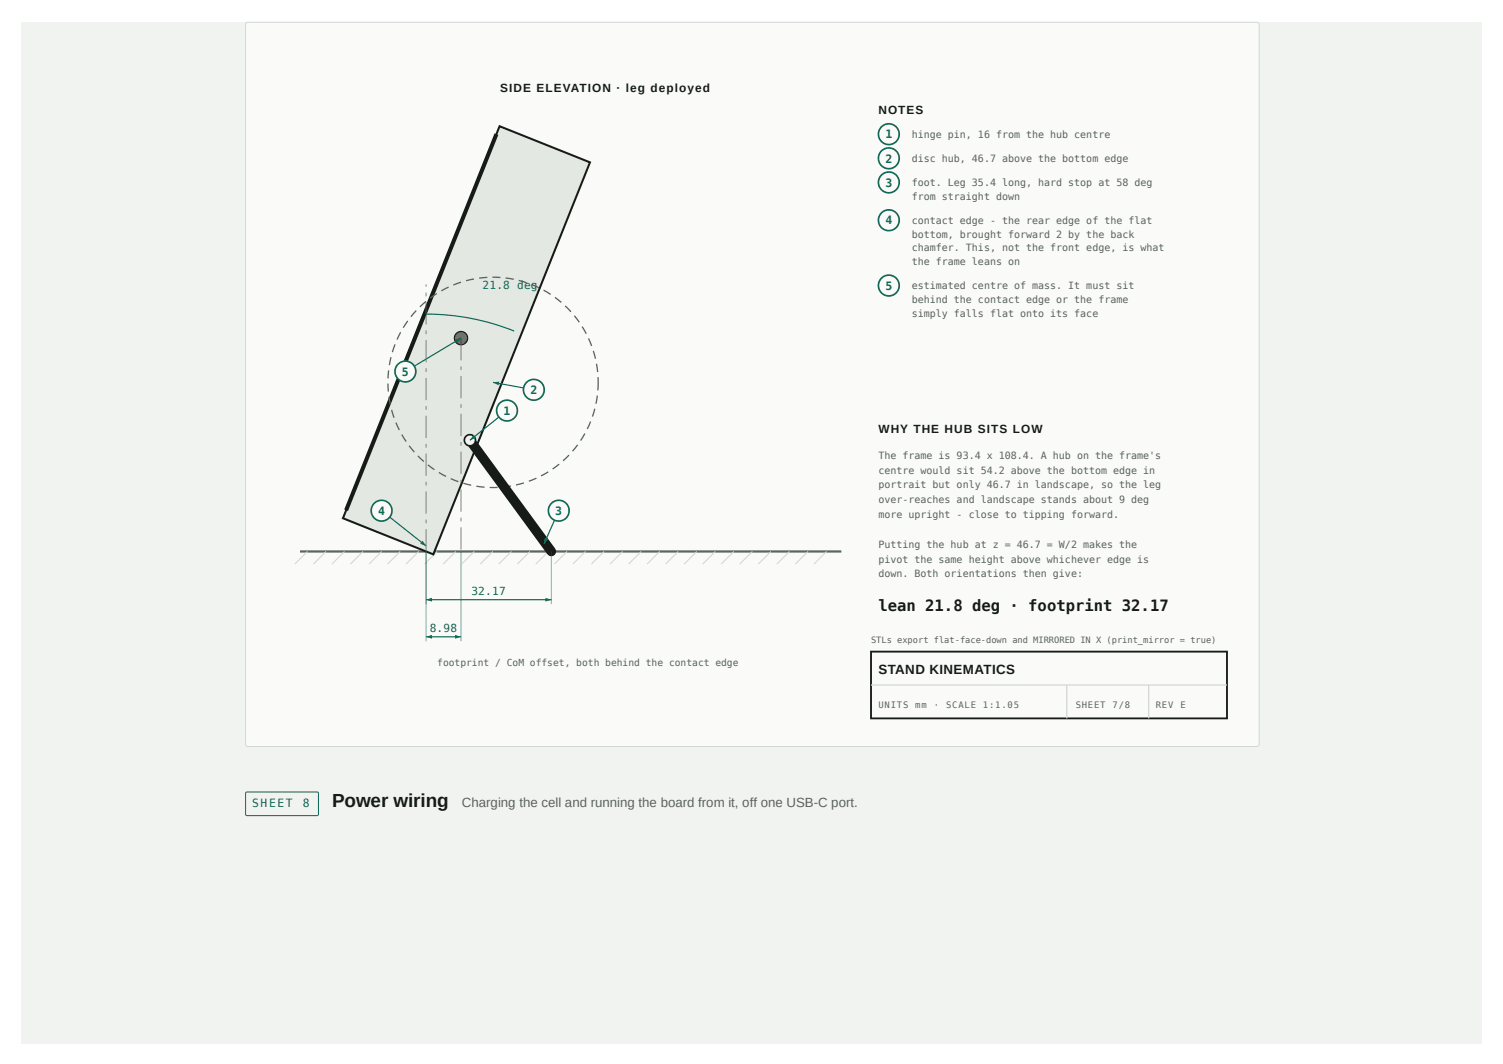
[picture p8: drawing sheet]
<svg xmlns="http://www.w3.org/2000/svg" width="420mm" height="297mm" viewBox="0 0 420 297" stroke-linecap="round" stroke-linejoin="round" font-family="sans-serif">
<path d="M6.1 6.1h408.2v285.5h-408.2z" fill="#f1f3f0"/>
<path d="M68.9 6.4l.4-.2 282.4 .1 .3 .6-.1 201.4-.5 .3-282.4-.1-.3-.5v-201.1z" fill="#fafbf9"/>
<path d="M68.9 6.4l.4-.2 282.4 .1 .3 .6-.1 201.4-.5 .3-282.4-.1-.3-.5v-201.1z" fill="none" stroke="#d3d8d2" stroke-width=".28"/>
<path d="M83.9 154.1h151.3" fill="none" stroke="#59635c" stroke-width=".62" stroke-linecap="butt"/>
<g fill="none" stroke="#d3d8d2" stroke-width=".31">
<path d="M86 154.1l-3.6 3.5M91.1 154.1l-3.5 3.5M96.3 154.1l-3.5 3.5M101.5 154.1l-3.5 3.5M106.7 154.1l-3.5 3.5M111.9 154.1l-3.6 3.5M117.1 154.1l-3.6 3.5M122.2 154.1l-3.5 3.5M127.4 154.1l-3.5 3.5M132.6 154.1l-3.5 3.5M137.8 154.1l-3.5 3.5M143 154.1l-3.6 3.5"/>
<path d="M148.1 154.1l-3.5 3.5M153.3 154.1l-3.5 3.5M158.5 154.1l-3.5 3.5M163.7 154.1l-3.5 3.5M168.9 154.1l-3.5 3.5M174.1 154.1l-3.6 3.5M179.2 154.1l-3.5 3.5M184.4 154.1l-3.5 3.5M189.6 154.1l-3.5 3.5M194.8 154.1l-3.5 3.5M200 154.1l-3.5 3.5M205.2 154.1l-3.6 3.5"/>
<path d="M210.3 154.1l-3.5 3.5M215.5 154.1l-3.5 3.5M220.7 154.1l-3.5 3.5M225.9 154.1l-3.5 3.5M231.1 154.1l-3.5 3.5"/>
</g>
<path d="M139.7 35.3l25.2 10.1-43.8 109.5-25.2-10.1z" fill="#e4e8e3"/>
<path d="M139.7 35.3l25.2 10.1-43.8 109.5-25.2-10.1z" fill="none" stroke="#171b18" stroke-width=".57"/>
<path d="M138.8 37.5l-42 105.1" fill="none" stroke="#171b18" stroke-width="1.1" stroke-linecap="butt"/>
<path d="M166.8 110.5l.4 .1-.4 2.3-.4-.1zM166.1 114.2l.4 .1-.7 2.2-.3-.1zM165 117.7l.3 .2-.9 2-.4-.1zM163.4 121.1l.3 .1-1.2 2-.3-.2zM161.3 124.2l.3 .2-1.4 1.8-.3-.2zM157.3 128.6l1.7-1.6 .2 .3-1.6 1.6zM154.4 130.9l1.8-1.3 .2 .2-1.8 1.4zM151.2 132.8l2-1.1 .2 .3-2 1.2zM147.8 134.3l2.1-.8 .1 .3-2.1 .9zM144.2 135.4l2.2-.6 .1 .3-2.2 .6zM140.5 135.9l2.3-.3 .1 .4-2.3 .3zM136.9 136.1l2.2-.1v.4h-2.2zM133.2 135.7l2.3 .3-.1 .3-2.3-.2zM129.6 134.9l2.2 .5-.1 .4-2.2-.6zM126.1 133.6l2.1 .8-.1 .4-2.2-.9zM122.8 131.9l2 1.1-.2 .3-2-1.1zM119.7 129.8l1.9 1.3-.2 .3-1.9-1.3zM116.7 127.5l.3-.2 1.6 1.5-.2 .3zM114.3 124.7l.2-.2 1.5 1.7-.3 .3zM112.2 121.5l.3-.1 1.2 1.9-.3 .2zM110.5 118.2l.4-.2 .9 2.1-.3 .1zM109.3 114.6l.4-.1 .6 2.2-.3 .1zM108.6 110.9h.3l.4 2.2-.3 .1zM108.3 107.2h.3l.1 2.2h-.3zM108.5 103.5h.3l-.1 2.3h-.4zM109.1 99.8l.4 .1-.5 2.2-.3-.1zM110.3 96.2l.3 .1-.7 2.2-.4-.1zM111.8 92.8l.4 .1-1 2.1-.4-.2zM113.9 89.6l.2 .2-1.2 1.9-.3-.2zM116.2 86.7l.3 .2-1.5 1.7-.3-.2zM117.3 85.6l1.7-1.5 .2 .3-1.7 1.5zM120.1 83.2l1.9-1.3 .2 .3-1.8 1.3zM123.3 81.1l2-1 .2 .3-2 1zM126.7 79.5l2.1-.8 .2 .3-2.2 .8zM130.3 78.3l2.2-.5v.3l-2.2 .5zM133.9 77.6l2.3-.3 .1 .4-2.3 .2zM137.7 77.3l2.2 .1v.3h-2.2zM141.4 77.5l2.3 .4-.1 .3-2.3-.3zM145.1 78.2l2.2 .6-.1 .4-2.2-.7zM148.7 79.3l2.1 1-.2 .3-2.1-.9zM152.1 80.9l2 1.2-.2 .3-2-1.1zM155.2 83l1.9 1.4-.3 .3-1.8-1.5zM158.1 85.4l1.7 1.6-.3 .3-1.6-1.7zM160.4 88.3l.3-.2 1.4 1.8-.3 .3zM162.6 91.4l.3-.2 1.2 2-.4 .1zM164.4 94.6l.3-.1 .9 2.1-.4 .1zM165.7 98.1l.4-.1 .6 2.2-.4 .1zM166.6 101.7l.3-.1 .4 2.3-.4 .1zM167 105.4h.4l-.1 3.7h-.3z" fill="#59635c"/>
<path d="M131.4 123l22.7 31.1" fill="none" stroke="#171b18" stroke-width="2.7"/>
<circle cx="131.4" cy="123" r="1.55" fill="#f1f3f0"/>
<circle cx="131.4" cy="123" r="1.55" fill="none" stroke="#171b18" stroke-width=".47"/>
<circle cx="128.9" cy="94.5" r="1.87" fill="#a8631a"/>
<circle cx="128.9" cy="94.5" r="1.87" fill="none" stroke="#171b18" stroke-width=".31"/>
<path d="M128.7 94.5h.3v6.2h-.3zM128.7 102.4h.3v1h-.3zM128.7 105.1h.3v6.2h-.3zM128.7 112.9h.3v1.1h-.3zM128.7 115.6h.3v6.3h-.3zM128.7 123.5h.3v1.1h-.3zM128.7 126.2h.3v6.2h-.3zM128.7 134.1h.3v1h-.3zM128.7 136.8h.3v6.2h-.3zM128.7 144.7h.3v1h-.3zM128.7 147.4h.3v6.2h-.3z" fill="#59635c"/>
<path d="M141.7 114.7l-10.3 8.3" fill="none" stroke="#0e6b57" stroke-width=".33"/>
<path d="M132.3 121.6l.7 .8-1.6 .6z" fill="#0e6b57"/>
<circle cx="141.7" cy="114.7" r="2.9" fill="#fafbf9"/>
<circle cx="141.7" cy="114.7" r="2.9" fill="none" stroke="#0e6b57" stroke-width=".47"/>
<path d="M137.8 106.9l11.4 2" fill="none" stroke="#0e6b57" stroke-width=".33"/>
<path d="M137.8 106.9l1.8-.3-.2 1.1z" fill="#0e6b57"/>
<circle cx="149.2" cy="108.9" r="2.9" fill="#fafbf9"/>
<circle cx="149.2" cy="108.9" r="2.9" fill="none" stroke="#0e6b57" stroke-width=".47"/>
<path d="M156.2 142.7l-4.1 9.3" fill="none" stroke="#0e6b57" stroke-width=".33"/>
<path d="M152.3 150.3l.9 .5-1.1 1.2z" fill="#0e6b57"/>
<circle cx="156.2" cy="142.7" r="2.9" fill="#fafbf9"/>
<circle cx="156.2" cy="142.7" r="2.9" fill="none" stroke="#0e6b57" stroke-width=".47"/>
<path d="M106.7 142.7l12.4 9.9" fill="none" stroke="#0e6b57" stroke-width=".33"/>
<path d="M118.1 151.1l1 1.5-1.6-.6z" fill="#0e6b57"/>
<circle cx="106.7" cy="142.7" r="2.9" fill="#fafbf9"/>
<circle cx="106.7" cy="142.7" r="2.9" fill="none" stroke="#0e6b57" stroke-width=".47"/>
<path d="M128.9 94.5l-15.6 9.3" fill="none" stroke="#0e6b57" stroke-width=".33"/>
<path d="M127.2 94.9l1.7-.4-1.2 1.3z" fill="#0e6b57"/>
<circle cx="113.3" cy="103.8" r="2.9" fill="#fafbf9"/>
<circle cx="113.3" cy="103.8" r="2.9" fill="none" stroke="#0e6b57" stroke-width=".47"/>
<path d="M119 147.9h.3v6.2h-.3zM119 145.2h.3v1h-.3zM119 137.3h.3v6.2h-.3zM119 134.6h.3v1.1h-.3zM119 126.8h.3v6.2h-.3zM119 124.1h.3v1h-.3zM119 116.2h.3v6.2h-.3zM119 113.5h.3v1h-.3zM119 105.6h.3v6.2h-.3zM119 102.9h.3v1h-.3zM119 95h.3v6.3h-.3zM119 92.3h.3v1.1h-.3zM119 84.5h.3v6.2h-.3zM119 81.8h.3v1h-.3zM119 79.5h.3v.6h-.3z" fill="#59635c"/>
<path d="M119.1 87.8a66.3 66.3 0 0 1 24.7 4.7M119.1 167.6h35" fill="none" stroke="#0e6b57" stroke-width=".33"/>
<path d="M119.1 154.1v14.7M154.1 154.1v14.7" fill="none" stroke="#0e6b57" stroke-width=".28"/>
<g fill="#0e6b57">
<path d="M119.1 167.6l1.7-.5v1z"/>
<path d="M152.5 167.1l1.6 .5-1.6 .5z"/>
</g>
<path d="M119.1 154.1v25.1M128.9 154.1v25.1" fill="none" stroke="#0e6b57" stroke-width=".28"/>
<path d="M119.1 178h9.8" fill="none" stroke="#0e6b57" stroke-width=".33"/>
<g fill="#0e6b57">
<path d="M119.1 178l1.7-.6v1.1z"/>
<path d="M127.2 177.4l1.7 .6-1.7 .5z"/>
</g>
<circle cx="248.5" cy="37.5" r="2.9" fill="#fafbf9"/>
<circle cx="248.5" cy="37.5" r="2.9" fill="none" stroke="#0e6b57" stroke-width=".47"/>
<circle cx="248.5" cy="44.2" r="2.9" fill="#fafbf9"/>
<circle cx="248.5" cy="44.2" r="2.9" fill="none" stroke="#0e6b57" stroke-width=".47"/>
<circle cx="248.5" cy="51" r="2.9" fill="#fafbf9"/>
<circle cx="248.5" cy="51" r="2.9" fill="none" stroke="#0e6b57" stroke-width=".47"/>
<circle cx="248.5" cy="61.6" r="2.9" fill="#fafbf9"/>
<circle cx="248.5" cy="61.6" r="2.9" fill="none" stroke="#0e6b57" stroke-width=".47"/>
<circle cx="248.5" cy="79.8" r="2.9" fill="#fafbf9"/>
<circle cx="248.5" cy="79.8" r="2.9" fill="none" stroke="#0e6b57" stroke-width=".47"/>
<path d="M243.5 182.1h99.5v18.7h-99.5z" fill="none" stroke="#171b18" stroke-width=".52"/>
<path d="M243.5 191.4h99.5M298.2 191.4v9.4M321.1 191.4v9.4" fill="none" stroke="#d3d8d2" stroke-width=".36"/>
<path d="M68.8 221.4h20l.2 .3v6l-.4 .2h-19.7l-.2-.4z" fill="none" stroke="#0e6b57" stroke-width=".28"/>
<text font-size="5.3" fill="#171b18" x="92.8" y="225.4">Power wiring</text>
<text font-size="4.4" fill="#171b18" x="245.6" y="170.7">lean 21.8 deg · footprint 32.17</text>
<text font-size="3.7" fill="#171b18" x="245.6" y="188.4">STAND KINEMATICS</text>
<text font-size="3.7" fill="#59635c" x="129.1" y="225.4">Charging the cell and running the board from it, off one USB-C port.</text>
<g font-size="3.3" fill="#171b18">
<text x="139.9" y="25.6">SIDE ELEVATION · leg deployed</text>
<text x="245.6" y="31.8">NOTES</text>
<text x="245.6" y="120.9">WHY THE HUB SITS LOW</text>
</g>
<g font-size="3.2" fill="#0e6b57">
<text x="247.5" y="38.7">1</text>
<text x="247.5" y="45.4">2</text>
<text x="247.5" y="52.2">3</text>
<text x="247.5" y="62.7">4</text>
<text x="247.5" y="81">5</text>
<text x="112.4" y="105">5</text>
<text x="148.3" y="110.1">2</text>
<text x="140.8" y="115.9">1</text>
<text x="105.7" y="143.9">4</text>
<text x="155.2" y="143.9">3</text>
<text x="70.5" y="225.4">SHEET</text>
<text x="84.6" y="225.4">8</text>
</g>
<g font-size="3.1" fill="#0e6b57">
<text x="134.9" y="80.8">21.8 deg</text>
<text x="131.8" y="166.2">32.17</text>
<text x="120.1" y="176.6">8.98</text>
</g>
<g font-size="2.8" fill="#59635c">
<text x="254.9" y="38.5">hinge pin, 16 from the hub centre</text>
<text x="254.9" y="45.3">disc hub, 46.7 above the bottom edge</text>
<text x="254.9" y="52">foot. Leg 35.4 long, hard stop at 58 deg</text>
<text x="254.9" y="55.8">from straight down</text>
<text x="254.9" y="62.6">contact edge - the rear edge of the flat</text>
<text x="254.9" y="66.4">bottom, brought forward 2 by the back</text>
<text x="254.9" y="70.3">chamfer. This, not the front edge, is what</text>
<text x="254.9" y="74.1">the frame leans on</text>
<text x="254.9" y="80.8">estimated centre of mass. It must sit</text>
<text x="254.9" y="84.7">behind the contact edge or the frame</text>
<text x="254.9" y="88.5">simply falls flat onto its face</text>
<text x="245.6" y="128.2">The frame is 93.4 x 108.4. A hub on the frame's</text>
<text x="245.6" y="132.3">centre would sit 54.2 above the bottom edge in</text>
<text x="245.6" y="136.5">portrait but only 46.7 in landscape, so the leg</text>
<text x="245.6" y="140.6">over-reaches and landscape stands about 9 deg</text>
<text x="245.6" y="144.8">more upright - close to tipping forward.</text>
<text x="245.6" y="153.1">Putting the hub at z = 46.7 = W/2 makes the</text>
<text x="245.6" y="157.2">pivot the same height above whichever edge is</text>
<text x="245.6" y="161.4">down. Both orientations then give:</text>
</g>
<text font-size="2.7" fill="#59635c" x="122.2" y="186.3">footprint / CoM offset, both behind the contact edge</text>
<g font-size="2.5" fill="#59635c">
<text x="245.6" y="198">UNITS</text>
<text x="255.9" y="198">mm</text>
<text x="261.1" y="198">·</text>
<text x="264.5" y="198">SCALE</text>
<text x="274.8" y="198">1:1.05</text>
<text x="300.7" y="198">SHEET</text>
<text x="311.1" y="198">7/8</text>
<text x="323.1" y="198">REV</text>
<text x="330" y="198">E</text>
</g>
<text font-size="2.4" fill="#59635c" x="243.5" y="179.6">STLs export flat-face-down and MIRRORED IN X (print_mirror = true)</text>
</svg>
